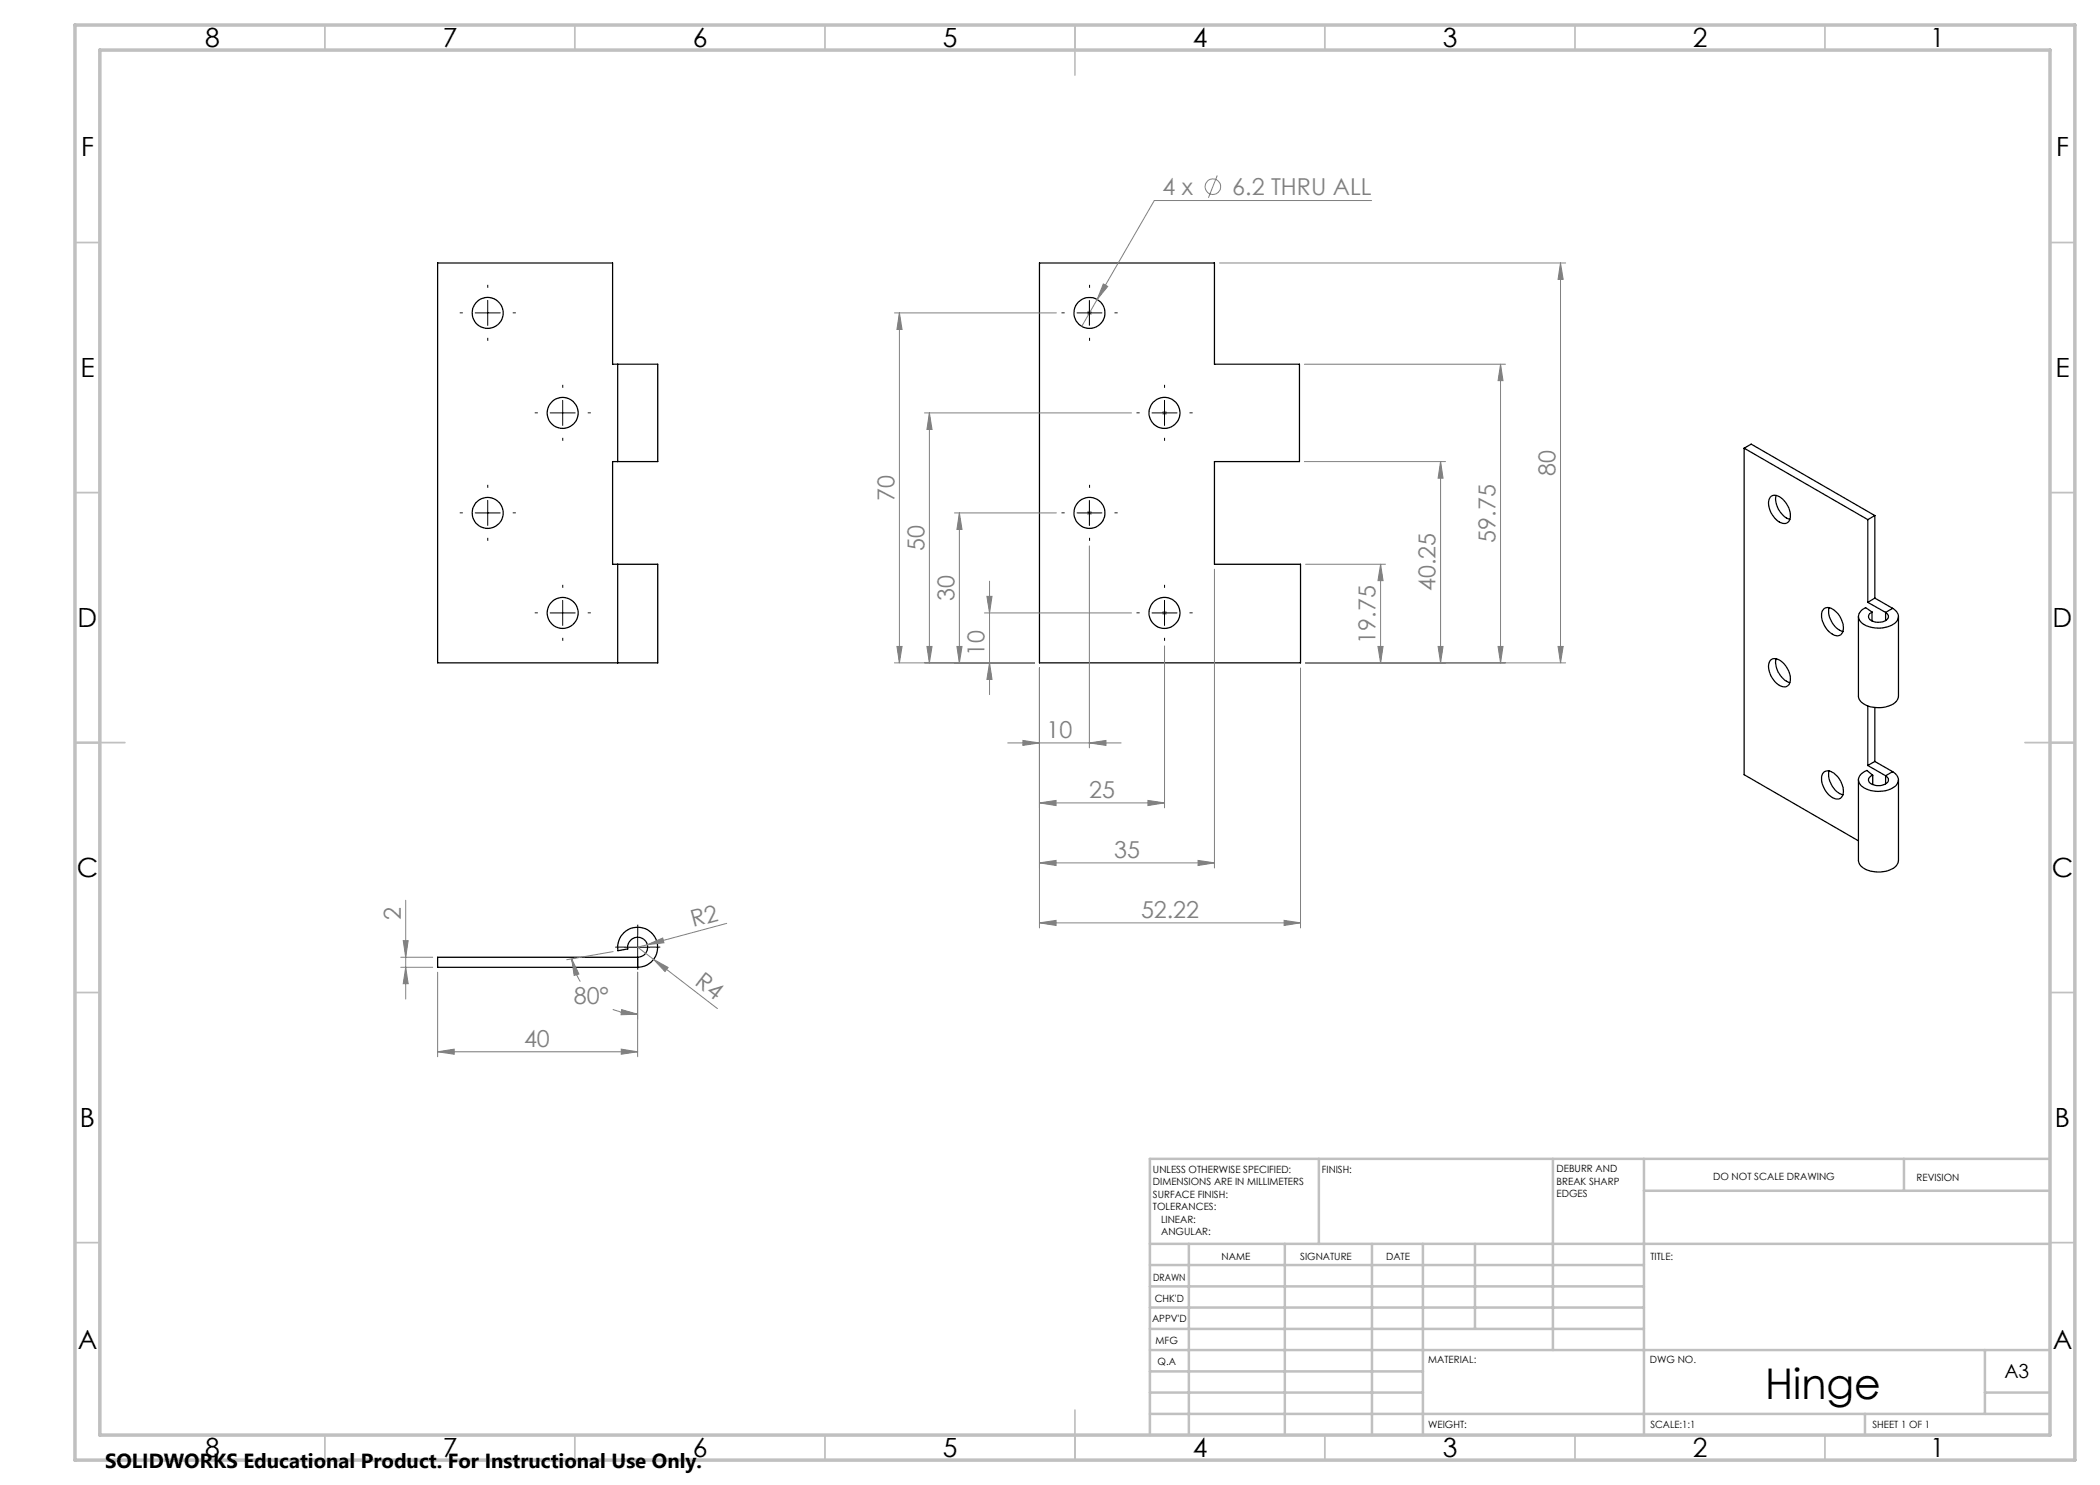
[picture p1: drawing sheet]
<svg xmlns="http://www.w3.org/2000/svg" width="420mm" height="297mm" viewBox="0 0 420 297" stroke-linecap="round" stroke-linejoin="round" font-family="sans-serif">
<g fill="none" stroke="#000" stroke-width=".25">
<path d="M207.9 52.6h35v20.2h17v19.5h-17v20.6h17.2v19.7h-52.2zM123.5 72.8h8.1v19.5h-8.1M123.5 72.8v19.5M123.5 72.8h-1v-20.2h-35v80h36M123.5 92.3h-1v20.6h1M348.8 89.6v65.3l22.9 13.3M348.8 89.6l24.8 14.3M348.8 89.6l1.4-.8 24.8 14.3M354 99.4a1.67 1.67 0 0 1 2.5 .4 4.2 4.2 0 0 1 1.4 4.3 1.57 1.57 0 0 1-2.6-.1 4.2 4.2 0 0 1-1.4-4.3zM355.2 99.1a4.3 4.3 0 0 0 2.8 4.8M123.5 112.9h8.1v19.7h-8.1M123.5 112.9v19.7"/>
<path d="M373.6 103.9v16.6M375 103.1l-1.4 .8M375 119.6l-1.4 .9M375 103.1v16.5M375 119.6l3.5 2.1M354 132.1a1.67 1.67 0 0 1 2.5 .4 4.2 4.2 0 0 1 1.4 4.2 1.57 1.57 0 0 1-2.6-.1 4.2 4.2 0 0 1-1.4-4.3zM355.2 131.8a4.3 4.3 0 0 0 2.8 4.7M364.8 121.7a2.09 2.09 0 0 1 2.6 .9 4.2 4.2 0 0 1 1.1 3.9 1.39 1.39 0 0 1-2.3 .1 4.4 4.4 0 0 1-1.7-4.5zM365.8 121.5a4.4 4.4 0 0 0 2.8 4.8M371.7 123.3v15.9a3.1 3.1 0 0 0 3.3 2.3 5 5 0 0 0 4.4-1.5l.3-.8v-15.9M373.6 120.5l3.5 2M374.4 122.4a.92 .92 0 0 0-.7 .9 .92 .92 0 0 0 .7 .9 2.43 2.43 0 0 0 3.3-.8l-.1-.4-.5-.5"/>
<path d="M374.4 122.4v1.8M377.1 122.5v1.6M378.5 121.7a1.77 1.77 0 0 1 1.2 1.7 1.77 1.77 0 0 1-1.4 1.7 5.9 5.9 0 0 1-6.1-.6 1.73 1.73 0 0 1 .9-3l1.3 .9M378.5 121.7l-1.4 .8M364.7 154.5a1.53 1.53 0 0 1 2.1 .2 4.4 4.4 0 0 1 1.7 4.5 1.29 1.29 0 0 1-2 .3 4.4 4.4 0 0 1-2-4.7zM365.8 154.2a4.3 4.3 0 0 0 2.8 4.8M371.7 156v16.1a2.65 2.65 0 0 0 2.4 2.1 5.6 5.6 0 0 0 5.2-1.1l.4-1v-16.1M373.6 141.2v11.9M373.6 153.1l3.5 2M374.5 155a.96 .96 0 0 0-.8 1 .96 .96 0 0 0 .9 .9 2.63 2.63 0 0 0 3-.6v-.6l-.5-.6M374.5 155v1.9M375 141.5v10.8"/>
<path d="M375 152.3l-1.4 .8M375 152.3l3.5 2M377.1 155.1v1.7M378.5 154.3a1.75 1.75 0 0 1 1.2 1.8 1.75 1.75 0 0 1-1.3 1.6 5.8 5.8 0 0 1-6.4-.8 1.74 1.74 0 0 1 1-2.6l.4-.2 1.1 .9M378.5 154.3l-1.4 .8M127.5 191.4a2 2 0 0 0 2-2.1 2 2 0 0 0-2.2-1.8 2 2 0 0 0-1.7 2.3l-2 .3a4 4 0 0 1 3.5-4.6 4 4 0 0 1 4.4 3.7 4 4 0 0 1-4 4.3M127.5 191.4h-40v2.1h40M127.5 191.4v2.1"/>
<circle cx="97.5" cy="62.6" r="3.1"/>
<circle cx="217.9" cy="62.6" r="3.1"/>
<circle cx="112.5" cy="82.6" r="3.1"/>
<circle cx="232.9" cy="82.6" r="3.1"/>
<circle cx="97.5" cy="102.6" r="3.1"/>
<circle cx="217.9" cy="102.6" r="3.1"/>
<circle cx="112.5" cy="122.6" r="3.1"/>
<circle cx="232.9" cy="122.6" r="3.1"/>
</g>
<g fill="none" stroke="#808080" stroke-width=".2">
<path d="M243.5 35.1l-1.8 4.4M219.4 59.9l-3 5.4M220.7 56.8l.8 .5-2.1 2.6zM243.9 52.6h69.2M274.3 40.1h-43.4l-11.5 19.8M312.1 52.6l.5 3.3h-1zM312.1 52.6v80M178.9 62.6h32.4M179.9 62.6l.5 3.3h-1zM179.9 62.6v70M217.4 62.6h1M217.5 62.2l.8 .7"/>
<path d="M217.9 62.1v1M218.3 62.2l-.8 .7M260.9 72.8h40.2M300.1 72.8l.5 3.3h-1zM300.1 72.8v59.8M184.9 82.6h41.4M185.9 82.6l.5 3.3h-1zM185.9 82.6v50M232.4 82.6h1M232.6 82.2l.7 .7M232.9 82.1v1M233.3 82.2l-.7 .7"/>
<path d="M260.9 92.3h28.2M288.1 92.3l.5 3.3h-1zM288.1 92.3v40.3M190.9 102.6h20.4M191.9 102.6l.5 3.3h-1zM191.9 102.6v30M197.4 119.3h1l-.5 3.3zM197.9 116.2v22.7M217.4 102.6h1M217.5 102.2l.8 .7M217.9 102.1v1M217.9 109.2v40.4"/>
<path d="M218.3 102.2l-.8 .7M242.9 113.8v59.8M261.1 112.9h16M276.1 112.9l.5 3.2h-1zM276.1 112.9v19.7M178.9 132.6h28M179.4 129.3h1l-.5 3.3zM185.4 129.3h1l-.5 3.3zM191.4 129.3h1l-.5 3.3zM196.9 122.6h29.4M197.9 132.6l.5 3.3h-1zM207.9 133.6v52"/>
<path d="M232.4 122.6h1M232.6 122.2l.7 .7M232.9 122.1v1M232.9 129.2v32.4M233.3 122.2l-.7 .7M260.1 133.6v52M261.1 132.6h52M275.6 129.3h1l-.5 3.3zM287.6 129.3h1l-.5 3.3zM299.6 129.3h1l-.5 3.3zM311.6 129.3h1l-.5 3.3zM201.5 148.6h22.7"/>
<path d="M204.6 148.1l3.3 .5-3.3 .5zM217.9 148.6l3.3-.5v1zM207.9 172.6l3.3-.5v1zM207.9 160.6l3.3-.5v1zM207.9 172.6h35M207.9 160.6h25M229.6 160.1l3.3 .5-3.3 .5zM239.6 172.1l3.3 .5-3.3 .5zM80.2 193.5h6.3M80.2 191.4h6.3M80.6 188.1h1l-.5 3.3zM81.1 193.5l.5 3.2h-1z"/>
<path d="M81.1 180.1v19.7M87.5 194.4v16.9M114.3 191.8l1.5 3-1 .3zM114.3 191.8a13.2 13.2 0 0 0 1.8 4.5M122.6 190.3l-9.3 1.6M127.5 194.4v16.9M129.5 188.9l3-1.3 .3 1zM129.5 188.9l-2 .5 16 12.3M130.7 191.9l2.9 1.6-.6 .8zM145.3 184.7l-15.8 4.2M207.9 184.6l3.3-.5v1zM207.9 184.6h52.2"/>
<path d="M256.8 184.1l3.3 .5-3.3 .5zM87.5 210.4l3.3-.6v1.1zM87.5 210.4h40M122.6 201.9a15 15 0 0 0 4.9 .9M124.2 209.8l3.3 .6-3.3 .5zM124.3 201.9l3.2 .9-3.3 .1z"/>
<circle cx="242.6" cy="37.3" r="1.56"/>
</g>
<g fill="none" stroke="#000" stroke-width=".2" stroke-dasharray="15.2 1.3 1.3 1.3" stroke-linecap="butt">
<path d="M97.6 57.6v-.6M217.9 57.6v-.6M92.6 62.6h-.6M97.6 67.6v.6M102.6 62.6h.6M112.6 77.6v-.6M212.9 62.6h-.6M217.9 67.6v.6M222.9 62.6h.6M232.9 77.6v-.6M97.6 97.6v-.6M107.6 82.6h-.6"/>
<path d="M112.6 87.6v.6M117.6 82.6h.6M217.9 97.6v-.6M227.9 82.6h-.6M232.9 87.6v.6M237.9 82.6h.6M92.6 102.6h-.6M97.6 107.6v.6M102.6 102.6h.6M112.6 117.6v-.6M212.9 102.6h-.6M217.9 107.6v.6"/>
<path d="M222.9 102.6h.6M232.9 117.6v-.6M107.6 122.6h-.6M112.6 127.6v.6M117.6 122.6h.6M227.9 122.6h-.6M232.9 127.6v.6M237.9 122.6h.6M125.1 189.4h-2M127.6 186.9v-2M127.6 191.9v2M130.1 189.4h2"/>
</g>
<g fill="none" stroke="#000" stroke-width=".2">
<path d="M95 62.6h5M97.5 60.1v5M215.4 62.6h5M217.9 60.1v5M110 82.6h5M112.5 80.1v5M230.4 82.6h5M232.9 80.1v5M95 102.6h5M97.5 100.1v5M215.4 102.6h5M217.9 100.1v5"/>
<path d="M110 122.6h5M112.5 120.1v5M230.4 122.6h5M232.9 120.1v5M125 189.4h5M127.5 186.9v5"/>
</g>
<g fill="none" stroke="#c0c0c0" stroke-width=".35">
<path d="M65 5v5M115 5v5M165 5v5M215 5v10M265 5v5M315 5v5M365 5v5M15 48.5h5M410 48.5h5M15 98.5h5M410 98.5h5M15 148.5h10"/>
<path d="M405 148.5h10M15 198.5h5M410 198.5h5M15 248.5h5M410 248.5h5M65 287v5M115 287v5M165 287v5M215 282v10M265 287v5M315 287v5M365 287v5"/>
</g>
<g fill="none" stroke="#c0c0c0" stroke-width=".5">
<path d="M263.8 231.8v17M310.6 231.8v38.2M328.8 231.8v55.2M328.8 238.2h81.2M380.8 231.8v6.4M410 231.8h-180v55.2M230 248.8h180M230 257.3h98.8M230 253h98.8M237.8 248.8v38.2M257 248.8v38.2M274.4 248.8v38.2"/>
<path d="M284.6 248.8v38.2M295 248.8v17M230 265.8h98.8M230 261.5h98.8M230 278.5h54.6M230 274.3h54.6M230 270h180M397 278.5h13M397 270v12.8M230 282.8h180M373 282.8v4.2"/>
</g>
<path d="M15 5h400v287h-400zM20 10h390v277h-390z" fill="none" stroke="#c0c0c0" stroke-width=".7"/>
<g fill="#808080">
<path d="M129.5 188.9l3-1.3 .3 1z"/>
<path d="M130.7 191.9l2.9 1.6-.6 .8z"/>
<path d="M114.3 191.8l1.5 3-1 .3zM124.3 201.9l3.2 .9-3.3 .1zM207.9 172.6l3.3-.5v1zM239.6 172.1l3.3 .5-3.3 .5zM207.9 184.6l3.3-.5v1zM256.8 184.1l3.3 .5-3.3 .5zM204.6 148.1l3.3 .5-3.3 .5zM217.9 148.6l3.3-.5v1zM207.9 160.6l3.3-.5v1zM229.6 160.1l3.3 .5-3.3 .5zM220.7 56.8l-1.3 3.1 2.1-2.6z"/>
<path d="M81.1 193.5l.5 3.2h-1zM80.6 188.1h1l-.5 3.3zM275.6 129.3h1l-.5 3.3zM276.1 112.9l.5 3.2h-1zM287.6 129.3h1l-.5 3.3zM288.1 92.3l.5 3.3h-1zM299.6 129.3h1l-.5 3.3zM300.1 72.8l.5 3.3h-1zM311.6 129.3h1l-.5 3.3zM312.1 52.6l.5 3.3h-1zM197.9 132.6l.5 3.3h-1zM197.4 119.3h1l-.5 3.3zM191.4 129.3h1l-.5 3.3zM191.9 102.6l.5 3.3h-1zM185.4 129.3h1l-.5 3.3zM185.9 82.6l.5 3.3h-1zM179.4 129.3h1l-.5 3.3zM179.9 62.6l.5 3.3h-1z"/>
<path d="M87.5 210.4l3.3-.6v1.1zM124.2 209.8l3.3 .6-3.3 .5z"/>
</g>
<text font-size="8.5" x="353" y="279.7">Hinge</text>
<g font-size="5.3">
<text x="41" y="9.5">8</text>
<text x="88.5" y="9.5">7</text>
<text x="138.5" y="9.5">6</text>
<text x="188.5" y="9.5">5</text>
<text x="238.5" y="9.5">4</text>
<text x="288.5" y="9.5">3</text>
<text x="338.5" y="9.5">2</text>
<text x="386" y="9.5">1</text>
<text x="16.2" y="31.2">F</text>
<text x="411.2" y="31.2">F</text>
<text x="16.1" y="75.5">E</text>
<text x="411.1" y="75.5">E</text>
<text x="15.5" y="125.5">D</text>
<text x="410.5" y="125.5">D</text>
<text x="15.4" y="175.5">C</text>
<text x="410.4" y="175.5">C</text>
<text x="16" y="225.5">B</text>
<text x="411" y="225.5">B</text>
<text x="15.5" y="269.7">A</text>
<text x="410.5" y="269.7">A</text>
<text x="41" y="291.5">8</text>
<text x="88.5" y="291.5">7</text>
<text x="138.5" y="291.5">6</text>
<text x="188.5" y="291.5">5</text>
<text x="238.5" y="291.5">4</text>
<text x="288.5" y="291.5">3</text>
<text x="338.5" y="291.5">2</text>
<text x="386" y="291.5">1</text>
</g>
<g font-size="4.7" fill="#808080">
<text x="232.5" y="39">4 x</text>
<text x="246.5" y="39">6.2 THRU ALL</text>
<text x="311.1" y="95.2" transform="rotate(-90 311.1 95.2)">80</text>
<text x="178.9" y="100.2" transform="rotate(-90 178.9 100.2)">70</text>
<text x="184.9" y="110.2" transform="rotate(-90 184.9 110.2)">50</text>
<text x="299.1" y="108.5" transform="rotate(-90 299.1 108.5)">59.75</text>
<text x="287.1" y="118.3" transform="rotate(-90 287.1 118.3)">40.25</text>
<text x="190.9" y="120.2" transform="rotate(-90 190.9 120.2)">30</text>
<text x="196.9" y="131.2" transform="rotate(-90 196.9 131.2)">10</text>
<text x="275.1" y="128.7" transform="rotate(-90 275.1 128.7)">19.75</text>
<text x="209.3" y="147.6">10</text>
<text x="217.8" y="159.6">25</text>
<text x="222.8" y="171.6">35</text>
<text x="80.1" y="183.9" transform="rotate(-90 80.1 183.9)">2</text>
<text x="138.6" y="185.5" transform="rotate(-15 138.6 185.5)">R2</text>
<text x="228.2" y="183.6">52.22</text>
<text x="138.8" y="196.8" transform="rotate(38 138.8 196.8)">R4</text>
<text x="114.8" y="200.9">80°</text>
<text x="104.8" y="209.3">40</text>
</g>
<text font-size="4.1" x="21" y="293.7">SOLIDWORKS Educational Product. For Instructional Use Only.</text>
<text font-size="3.9" x="400.9" y="275.5">A3</text>
<g font-size="2">
<text x="230.6" y="234.6">UNLESS OTHERWISE SPECIFIED:</text>
<text x="230.6" y="237.1">DIMENSIONS ARE IN MILLIMETERS</text>
<text x="230.6" y="239.6">SURFACE FINISH:</text>
<text x="264.4" y="234.6">FINISH:</text>
<text x="311.3" y="234.5">DEBURR AND</text>
<text x="311.3" y="237">BREAK SHARP</text>
<text x="311.3" y="239.5">EDGES</text>
<text x="342.6" y="236">DO NOT SCALE DRAWING</text>
<text x="383.3" y="236.2">REVISION</text>
<text x="230.6" y="242.1">TOLERANCES:</text>
<text x="232.2" y="244.6">LINEAR:</text>
<text x="232.2" y="247.1">ANGULAR:</text>
<text x="244.3" y="252">NAME</text>
<text x="260" y="251.9">SIGNATURE</text>
<text x="277.2" y="251.9">DATE</text>
<text x="330.1" y="251.9">TITLE:</text>
<text x="230.6" y="256.1">DRAWN</text>
<text x="230.9" y="260.3">CHK'D</text>
<text x="230.4" y="264.4">APPV'D</text>
<text x="231.1" y="268.8">MFG</text>
<text x="231.5" y="273">Q.A</text>
<text x="285.6" y="272.5">MATERIAL:</text>
<text x="330" y="272.5">DWG NO.</text>
<text x="285.6" y="285.5">WEIGHT:</text>
<text x="330.1" y="285.6">SCALE:1:1</text>
<text x="374.5" y="285.6">SHEET 1 OF 1</text>
</g>
</svg>
